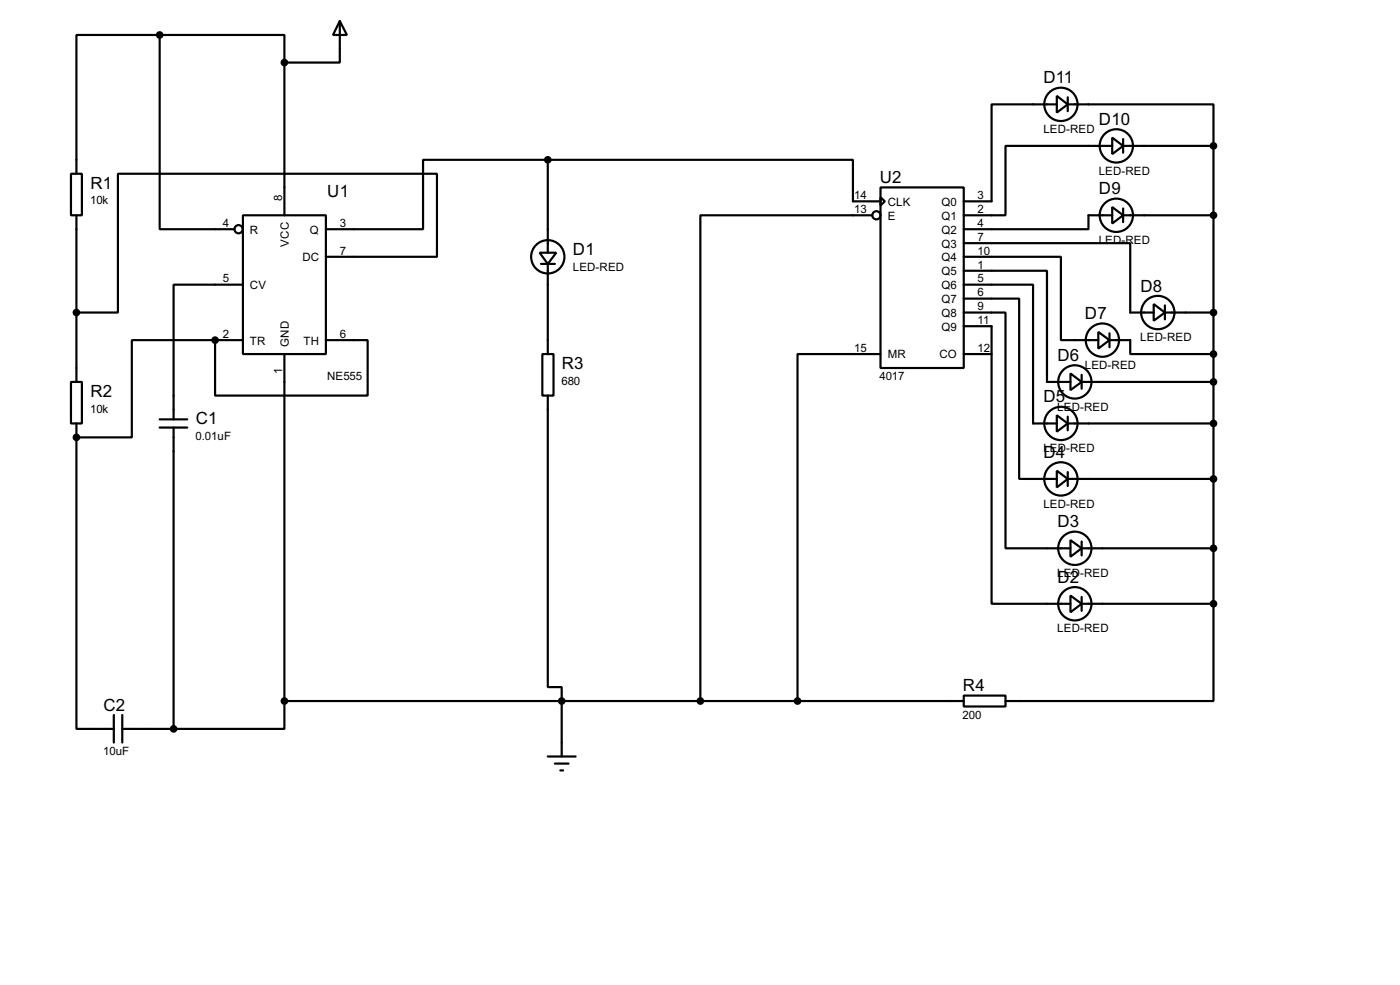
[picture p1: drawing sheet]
<svg xmlns="http://www.w3.org/2000/svg" width="256mm" height="180mm" viewBox="0 0 256 180" stroke-linecap="round" stroke-linejoin="round" font-family="sans-serif">
<g fill="none" stroke="#000" stroke-width=".4">
<path d="M29.3 6.4h-15.3v25.4M29.3 6.4h22.8v5.1M29.3 6.4v35.6h13.7M52.1 11.5v27.9M62.3 3.9l1.3 2.5h-2.6zM62.3 3.9v7.6h-10.2M193.6 17.6l2 1.5-2 1.5zM193.6 19.1h-11.9v17.8h-5.1M195.6 19.1h26.7v7.6M195.6 17.8v2.6M13 31.8h2v7.6h-2zM14 39.4v30.5"/>
<path d="M44.5 39.4h15.2v25.4h-15.2zM100.4 29.3h-22.9v12.7h-17.8M100.4 29.3h55.9v7.6h5M100.4 29.3v17M159.8 39.4h-31.5v88.9M161.3 34.3h15.3v33.1h-15.3zM161.3 36.1l.8 .8-.8 .7zM203.8 25.2l2 1.5-2 1.5zM203.8 37.9l2 1.5-2 1.5zM203.8 26.7h-19.6v12.7h-7.6M203.8 39.4h-4.4v2.6h-22.8M205.8 39.4h16.5"/>
<path d="M205.8 26.7h16.5M205.8 25.5v2.5M205.8 38.2v2.5M222.3 26.7v83.8M44.5 52.1h-12.7v24.7M59.7 47h20.4v-15.2h-58.5v25.4h-7.6M98.9 46.3h3l-1.5 2zM99.1 48.3h2.6M100.4 48.3v16.5M176.6 59.7h5.1v50.8h14.4M176.6 57.2h7.6v43.2h11.9M176.6 54.7h10.1v33h6.9"/>
<path d="M176.6 52.1h12.7v25.4h4.3M176.6 49.6h15.2v20.3h4.3M176.6 47h17.8v15.3h6.8M176.6 44.5h30.5v12.7h4.3M211.4 55.7l2 1.5-2 1.5zM213.4 57.2h8.9M213.4 55.9v2.6M13 69.9h2v7.6h-2zM14 77.5v2.6M29.3 78.3h5M29.3 76.8h5M31.8 78.3v55.1"/>
<path d="M39.4 62.3h-15.2v17.8h-10.2M39.4 62.3v10.1h28v-10.1h-7.7M39.4 62.3h5.1M52.1 64.8v63.5M99.4 64.8h2v7.6h-2zM100.4 72.4v53.4h2.5v12.7M161.3 64.8h-15.2v63.5M176.6 64.8h5.1M193.6 76l2 1.5-2 1.5zM195.6 77.5h26.7M195.6 76.3v2.5M196.1 68.4l2.1 1.5-2.1 1.5z"/>
<path d="M198.2 69.9h24.1M198.2 68.6v2.6M201.2 60.8l2.1 1.5-2.1 1.5zM203.3 62.3h3.8v2.5h15.2M203.3 61v2.6M14 80.1v53.3h6.9M193.6 86.2l2 1.5-2 1.5zM195.6 87.7h26.7M195.6 86.4v2.6M196.1 98.9l2.1 1.5-2.1 1.5zM198.2 99.1v2.6M196.1 109l2.1 1.5-2.1 1.6z"/>
<path d="M198.2 110.5h24.1M198.2 100.4h24.1M198.2 109.3v2.5M222.3 110.5v17.8h-38.1M20.9 130.9v5M22.4 133.4h9.4M22.4 130.9v5M52.1 128.3v5.1h-20.3M52.1 128.3h124.5M100.4 138.5h5.1M101.7 139.8h2.5M176.6 127.3h7.6v2h-7.6z"/>
<path d="M102.7 141h.5"/>
<circle cx="194.3" cy="19.1" r="3.1"/>
<circle cx="160.5" cy="39.4" r=".75"/>
<circle cx="204.5" cy="39.4" r="3.1"/>
<circle cx="204.5" cy="26.7" r="3.1"/>
<circle cx="43.7" cy="42" r=".75"/>
<circle cx="100.3" cy="47" r="3.1"/>
<circle cx="212.1" cy="57.2" r="3.1"/>
<circle cx="194.3" cy="77.5" r="3.1"/>
<circle cx="196.9" cy="69.9" r="3.1"/>
<circle cx="201.9" cy="62.3" r="3.1"/>
<circle cx="194.3" cy="87.7" r="3.1"/>
<circle cx="196.9" cy="110.5" r="3.1"/>
<circle cx="196.9" cy="100.4" r="3.1"/>
</g>
<g fill="#000">
<circle cx="39.4" cy="62.3" r=".2"/>
<circle cx="14" cy="80.1" r=".2"/>
</g>
<g fill="#000" stroke="#000" stroke-width=".4">
<circle cx="29.2" cy="6.4" r=".5"/>
<circle cx="52.1" cy="11.5" r=".5"/>
<circle cx="100.3" cy="29.3" r=".5"/>
<circle cx="222.3" cy="39.4" r=".5"/>
<circle cx="222.3" cy="26.7" r=".5"/>
<circle cx="14" cy="57.2" r=".5"/>
<circle cx="222.3" cy="57.2" r=".5"/>
<circle cx="39.4" cy="62.3" r=".5"/>
<circle cx="222.3" cy="64.8" r=".5"/>
<circle cx="222.3" cy="77.5" r=".5"/>
<circle cx="222.3" cy="69.9" r=".5"/>
<circle cx="14" cy="80.1" r=".5"/>
<circle cx="222.3" cy="87.7" r=".5"/>
<circle cx="222.3" cy="110.5" r=".5"/>
<circle cx="222.3" cy="100.4" r=".5"/>
<circle cx="31.8" cy="133.4" r=".5"/>
<circle cx="52.1" cy="128.3" r=".5"/>
<circle cx="102.9" cy="128.3" r=".5"/>
<circle cx="128.3" cy="128.3" r=".5"/>
<circle cx="146.1" cy="128.3" r=".5"/>
</g>
<g font-size="3.5">
<text x="191.2" y="15.2">D11</text>
<text x="201.3" y="22.9">D10</text>
<text x="16.6" y="34.5">R1</text>
<text x="161.2" y="33.5">U2</text>
<text x="201.3" y="35.6">D9</text>
<text x="60" y="36">U1</text>
<text x="105" y="46.6">D1</text>
<text x="208.9" y="53.3">D8</text>
<text x="198.8" y="58.4">D7</text>
<text x="102.9" y="67.5">R3</text>
<text x="193.7" y="66.1">D6</text>
<text x="16.6" y="72.6">R2</text>
<text x="35.9" y="77.6">C1</text>
<text x="191.2" y="73.7">D5</text>
<text x="191.2" y="83.8">D4</text>
<text x="193.7" y="96.5">D3</text>
<text x="193.7" y="106.7">D2</text>
<text x="19" y="130.1">C2</text>
<text x="176.4" y="126.5">R4</text>
</g>
<g font-size="2.4">
<text x="191.1" y="24.3">LED-RED</text>
<text x="201.3" y="31.9">LED-RED</text>
<text x="16.5" y="37.4">10k</text>
<text x="40.8" y="41.6">4</text>
<text x="51.7" y="36.8" transform="rotate(-90 51.7 36.8)">8</text>
<text x="62.3" y="41.6">3</text>
<text x="156.5" y="36.5">14</text>
<text x="156.5" y="39">13</text>
<text x="162.6" y="37.7">CLK</text>
<text x="162.6" y="40.2">E</text>
<text x="172.5" y="37.7">Q0</text>
<text x="172.5" y="40.2">Q1</text>
<text x="179.1" y="36.5">3</text>
<text x="179.1" y="39">2</text>
<text x="179.1" y="41.6">4</text>
<text x="45.8" y="42.7">R</text>
<text x="52.9" y="45.2" transform="rotate(-90 52.9 45.2)">VCC</text>
<text x="55.4" y="47.8">DC</text>
<text x="56.8" y="42.7">Q</text>
<text x="62.3" y="46.6">7</text>
<text x="172.5" y="42.7">Q2</text>
<text x="172.5" y="45.3">Q3</text>
<text x="172.5" y="47.8">Q4</text>
<text x="179.1" y="44.1">7</text>
<text x="179.1" y="46.6">10</text>
<text x="201.3" y="44.6">LED-R</text>
<text x="207.7" y="44.6">ED</text>
<text x="40.8" y="51.7">5</text>
<text x="45.8" y="52.9">CV</text>
<text x="104.9" y="49.6">LED-RED</text>
<text x="172.5" y="50.4">Q5</text>
<text x="172.5" y="52.9">Q6</text>
<text x="179.1" y="49.2">1</text>
<text x="179.1" y="51.7">5</text>
<text x="172.5" y="55.4">Q7</text>
<text x="172.5" y="58">Q8</text>
<text x="179.1" y="54.3">6</text>
<text x="179.1" y="56.8">9</text>
<text x="179.1" y="59.3">11</text>
<text x="40.8" y="61.9">2</text>
<text x="45.8" y="63.1">TR</text>
<text x="52.9" y="63.5" transform="rotate(-90 52.9 63.5)">GND</text>
<text x="55.6" y="63.1">TH</text>
<text x="62.3" y="61.9">6</text>
<text x="156.5" y="64.4">15</text>
<text x="162.6" y="65.6">MR</text>
<text x="172.1" y="65.6">CO</text>
<text x="172.5" y="60.5">Q9</text>
<text x="179.1" y="64.4">12</text>
<text x="208.9" y="62.4">LED-RED</text>
<text x="51.7" y="68.5" transform="rotate(-90 51.7 68.5)">1</text>
<text x="59.9" y="69.5">NE555</text>
<text x="102.9" y="70.4">680</text>
<text x="161.1" y="69.5">4017</text>
<text x="198.7" y="67.5">LED-RED</text>
<text x="16.5" y="75.5">10k</text>
<text x="193.7" y="75.1">LED-RED</text>
<text x="35.8" y="80.6">0.01uF</text>
<text x="191.1" y="82.8">LED-RED</text>
<text x="191.1" y="92.9">LED-RED</text>
<text x="193.7" y="105.6">LED-RED</text>
<text x="193.7" y="115.8">LED-RED</text>
<text x="176.4" y="131.5">200</text>
<text x="18.9" y="138.1">10uF</text>
</g>
</svg>
